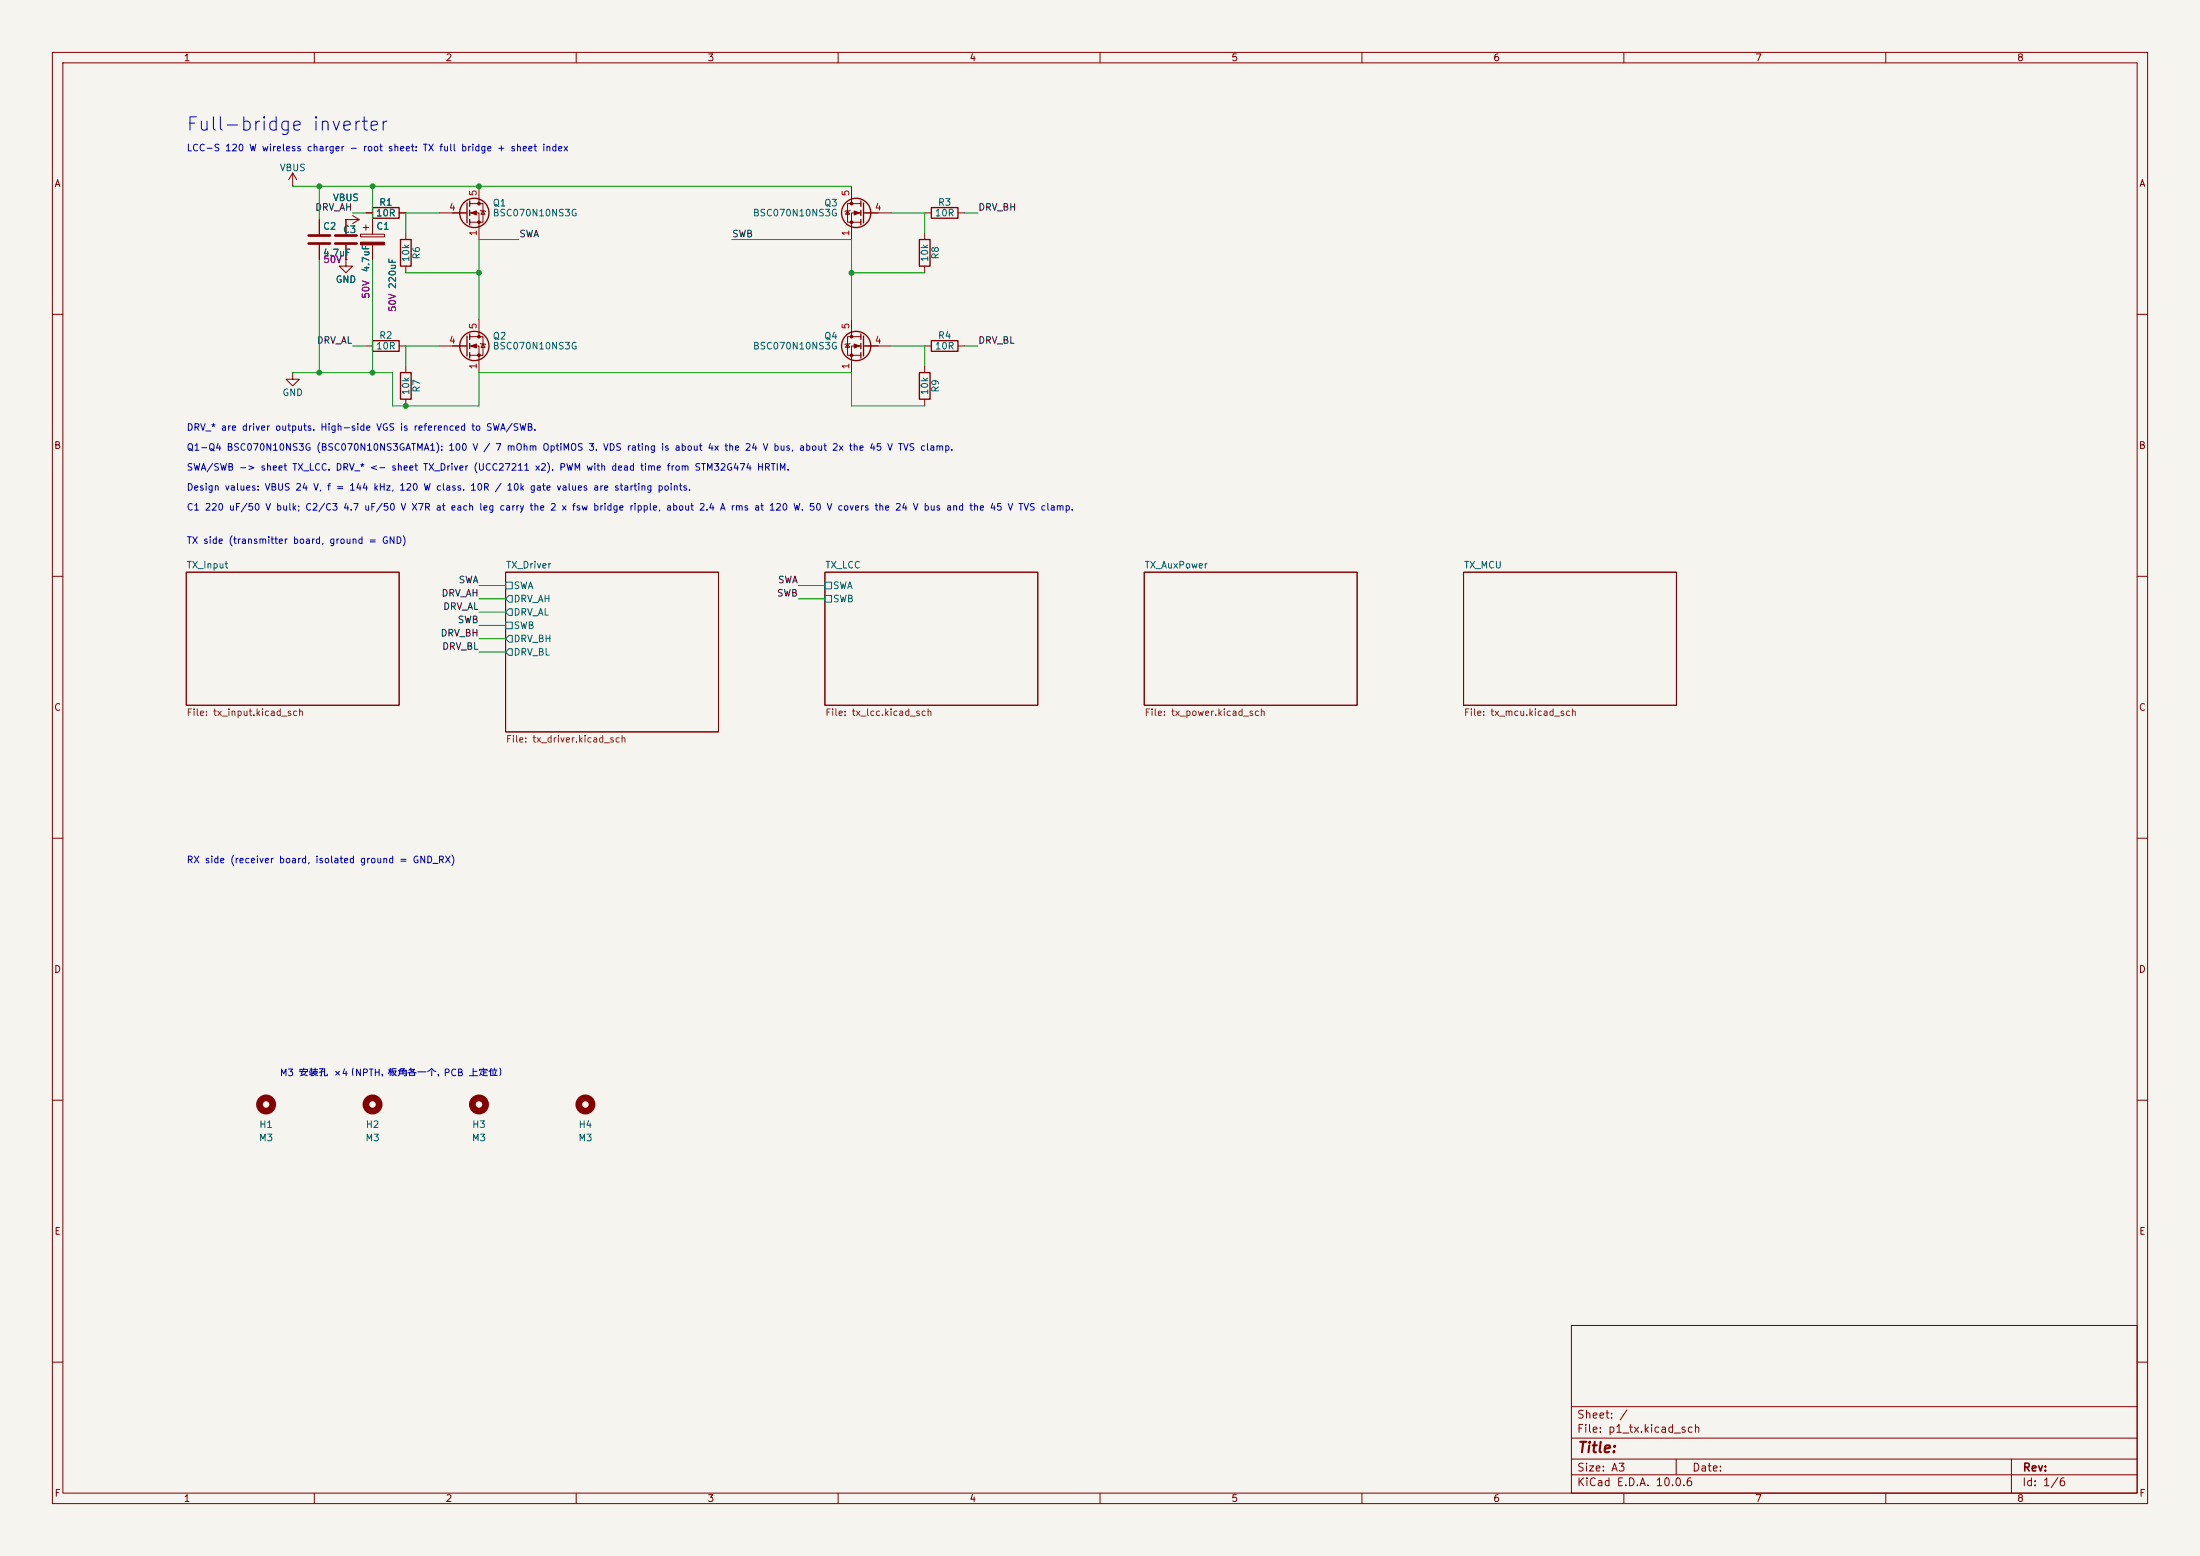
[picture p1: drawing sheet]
<svg xmlns="http://www.w3.org/2000/svg" width="420mm" height="297mm" viewBox="0 0 420 297" stroke-linecap="round" stroke-linejoin="round" font-family="sans-serif">
<path d="M0 0h420v297h-420z" fill="#f5f4ef" stroke="#f5f4ef" stroke-width=".19"/>
<g fill="none" stroke="#840000" stroke-width=".19">
<path d="M10 10h400v277h-400zM12 12h396v273h-396zM60 10v2M110 10v2M160 10v2M210 10v2M260 10v2M310 10v2M360 10v2M55.9 35.6h.1M55.9 33l-.8 1.3M55.9 33l.7 1.3"/>
<path d="M55.9 33v2.6M89.7 38.9h2.5v3.5h-2.5M91.4 35.6v3.3M162.6 35.6v3.3M164.3 38.9h-2.5v3.5h2.5M61 41.9v2.8M61 46.7v2.8M66 41.9h.1M66 49.5v1.3h1.3l-1.3 1.3-1.2-1.3h1.2M66 49.5h.1M66 41.9h2.6M66 41.9v2.8"/>
<path d="M66 46.7v2.8M67.3 41.1l1.3 .8M68.6 41.9l-1.3 .8M68.8 44.7h4.6v.5h-4.6zM69.3 43.4h1.1M69.8 40.6h1.3M69.8 42.9v1M71.1 41.9v2.8M71.1 46.7v2.8M76.2 40.6h1.3M77.5 44.5v1.2M77.5 50.8v1.3"/>
<path d="M83.8 40.6h5.4M89.7 40.6h1.7v5.1M91.7 40.1l1 .3M92.2 40.3l.4 .6h-.8zM161.8 40.3l.4 .6h-.8zM162.3 40.1l-1 .3M164.3 40.6h-1.7v5.1M164.8 40.6h5.4M176.5 40.6h1.3M176.5 44.5v1.2M176.5 50.8v1.3M182.9 40.6h1.2"/>
<path d="M10 60h2M55.9 71.1v1.3h1.2l-1.2 1.3-1.3-1.3h1.3M55.9 71.1h.1M69.8 66h1.3M76.2 66h1.3M77.5 69.9v1.2M77.5 76.2v1.3M83.8 66h5.4M89.7 64.3h2.5v3.5h-2.5M89.7 66h1.7v5.1M91.4 61v3.3M91.7 65.5l1 .3"/>
<path d="M92.2 65.7l.4 .6h-.8zM161.8 65.7l.4 .6h-.8zM162.3 65.5l-1 .3M162.6 61v3.3M164.3 64.3h-2.5v3.5h2.5M164.3 66h-1.7v5.1M164.8 66h5.4M176.5 66h1.3M176.5 69.9v1.2M176.5 76.2v1.3M182.9 66h1.2M408 60h2"/>
<path d="M10 110h2M35.6 109.2h40.6v25.4h-40.6zM96.5 109.2h40.7v30.5h-40.7zM157.5 109.2h40.6v25.4h-40.6zM218.4 109.2h40.7v25.4h-40.7zM279.4 109.2h40.6v25.4h-40.6zM408 110h2M10 160h2M408 160h2M10 210h2M408 210h2M300 253h108v32h-108z"/>
<path d="M10 260h2M300 278.5h108M300 274.5h108M300 268.5h108M320 278.5v3M384 278.5v6.5M408 260h2M60 285v2M110 285v2M160 285v2M210 285v2M260 285v2"/>
<path d="M300 281.5h108M310 285v2M360 285v2"/>
</g>
<path d="M96.5 111.1h1.3v1.3h-1.3zM96.5 118.7h1.3v1.3h-1.3zM97.2 113.7h.6v1.2h-.6l-.7-.6zM97.2 116.2h.6v1.3h-.6l-.7-.7zM157.5 111.1h1.2v1.3h-1.2zM157.5 113.7h1.2v1.2h-1.2zM97.2 121.3h.6v1.3h-.6l-.7-.7zM97.2 123.8h.6v1.3h-.6l-.7-.6z" fill="none" stroke="#006464" stroke-width=".19"/>
<g fill="none" stroke="#840000" stroke-width=".25">
<path d="M71.1 39.6h5.1v2.1h-5.1zM89.2 38.7v3.8M89.7 38.4v1M164.3 38.4v1M164.8 38.7v3.8M177.8 39.6h5.1v2.1h-5.1zM76.5 45.7h2v5.1h-2zM89.7 40.1v1M89.7 41.9v1M164.3 40.1v1M164.3 41.9v1M175.5 45.7h2v5.1h-2z"/>
<path d="M71.1 65h5.1v2.1h-5.1zM76.5 71.1h2v5.1h-2zM89.2 64.1v3.8M89.7 63.8v1M89.7 65.5v1M89.7 67.3v1M164.3 63.8v1M164.3 65.5v1M164.3 67.3v1M164.8 64.1v3.8M175.5 71.1h2v5.1h-2zM177.8 65h5.1v2.1h-5.1z"/>
<circle cx="90.6" cy="40.6" r="2.79"/>
<circle cx="163.4" cy="40.6" r="2.79"/>
<circle cx="90.6" cy="66" r="2.79"/>
<circle cx="163.4" cy="66" r="2.79"/>
</g>
<g fill="#840000" stroke="#840000" stroke-width=".19">
<path d="M163.1 65.7l1 .3-1 .4z"/>
<path d="M163.1 40.3l1 .3-1 .4z"/>
<path d="M68.8 46.2h4.6v.5h-4.6z"/>
<path d="M89.9 66l1-.3v.7z"/>
<path d="M89.9 40.6l1-.3v.7z"/>
<circle cx="162.6" cy="64.3" r=".25"/>
<circle cx="162.6" cy="67.8" r=".25"/>
<circle cx="162.6" cy="38.9" r=".25"/>
<circle cx="162.6" cy="42.4" r=".25"/>
<circle cx="91.4" cy="64.3" r=".25"/>
<circle cx="91.4" cy="67.8" r=".25"/>
<circle cx="91.4" cy="38.9" r=".25"/>
<circle cx="91.4" cy="42.4" r=".25"/>
</g>
<g fill="none" stroke="#840000" stroke-width="1.3">
<circle cx="50.8" cy="210.8" r="1.27"/>
<circle cx="71.1" cy="210.8" r="1.27"/>
<circle cx="91.4" cy="210.8" r="1.27"/>
<circle cx="111.8" cy="210.8" r="1.27"/>
</g>
<path d="M58.9 45h4.1M58.9 46.5h4.1M64 45h4.1M64 46.5h4.1" fill="none" stroke="#840000" stroke-width=".51"/>
<g fill="none" stroke="#009600" stroke-width=".19">
<path d="M55.9 35.6h106.7M61 35.6v6.3M71.1 35.6v6.3M61 49.5v21.6M67.3 40.6h2.5M71.1 49.5v21.6M77.5 52.1h13.9M83.8 40.6h-6.3v3.9M99.1 45.7h-7.7v15.3M139.7 45.7h22.9v15.3M162.6 52.1h13.9M170.2 40.6h6.3v3.9"/>
<path d="M184.1 40.6h2.6M55.9 71.1h19v6.4h16.5v-6.4h71.2v6.4h13.9M67.3 66h2.5M83.8 66h-6.3v3.9M170.2 66h6.3v3.9M184.1 66h2.6M91.4 114.3h5.1M91.4 111.8h5.1M91.4 116.8h5.1M91.4 119.4h5.1M152.4 114.3h5.1M152.4 111.8h5.1"/>
<path d="M91.4 121.9h5.1M91.4 124.5h5.1"/>
</g>
<g fill="#009600" stroke="#009600" stroke-width=".19">
<circle cx="61" cy="71.1" r=".46"/>
<circle cx="61" cy="35.6" r=".46"/>
<circle cx="71.1" cy="35.6" r=".46"/>
<circle cx="91.4" cy="35.6" r=".46"/>
<circle cx="162.6" cy="52.1" r=".46"/>
<circle cx="91.4" cy="52.1" r=".46"/>
<circle cx="71.1" cy="71.1" r=".46"/>
<circle cx="77.5" cy="77.5" r=".46"/>
</g>
<text font-size="2.5" fill="#0000c2" x="35.4" y="25.6">Full-bridge inverter</text>
<text font-size="2" fill="#840000" x="301" y="277.8">Title:</text>
<g font-size="1.5" fill="#840000">
<text x="300.9" y="273.8">File: p1_tx.kicad_sch</text>
<text x="300.9" y="271.1">Sheet: /</text>
<text x="300.9" y="281.2">Size: A3</text>
<text x="322.9" y="281.2">Date:</text>
<text x="386" y="281.2">Rev:</text>
<text x="300.9" y="284">KiCad E.D.A. 10.0.6</text>
<text x="385.9" y="284">Id: 1/6</text>
</g>
<g font-size="1.3" fill="#840000">
<text x="35" y="12">1</text>
<text x="85" y="12">2</text>
<text x="135" y="12">3</text>
<text x="185" y="12">4</text>
<text x="235" y="12">5</text>
<text x="285" y="12">6</text>
<text x="335" y="12">7</text>
<text x="385" y="12">8</text>
<text x="10.3" y="36">A</text>
<text x="408.3" y="36">A</text>
<text x="10.2" y="86">B</text>
<text x="408.2" y="86">B</text>
<text x="10.2" y="136">C</text>
<text x="408.2" y="136">C</text>
<text x="10.2" y="186">D</text>
<text x="408.2" y="186">D</text>
<text x="10.3" y="236">E</text>
<text x="408.3" y="236">E</text>
<text x="10.3" y="286">F</text>
<text x="35" y="287">1</text>
<text x="85" y="287">2</text>
<text x="135" y="287">3</text>
<text x="185" y="287">4</text>
<text x="235" y="287">5</text>
<text x="285" y="287">6</text>
<text x="335" y="287">7</text>
<text x="385" y="287">8</text>
<text x="408.3" y="286">F</text>
</g>
<g font-size="1.3" fill="#0000c2">
<text x="35.5" y="29.2">LCC-S 120 W wireless charger - root sheet: TX full bridge + sheet index</text>
<text x="35.5" y="82.5">DRV_* are driver outputs. High-side VGS is referenced to SWA/SWB.</text>
<text x="35.5" y="86.3">Q1-Q4 BSC070N10NS3G (BSC070N10NS3GATMA1): 100 V / 7 mOhm OptiMOS 3. VDS rating is about 4x the 24 V bus, about 2x the 45 V TVS clamp.</text>
<text x="35.5" y="90.1">SWA/SWB -&gt; sheet TX_LCC. DRV_* &lt;- sheet TX_Driver (UCC27211 x2). PWM with dead time from STM32G474 HRTIM.</text>
<text x="35.5" y="94">Design values: VBUS 24 V, f = 144 kHz, 120 W class. 10R / 10k gate values are starting points.</text>
<text x="35.5" y="97.8">C1 220 uF/50 V bulk; C2/C3 4.7 uF/50 V X7R at each leg carry the 2 x fsw bridge ripple, about 2.4 A rms at 120 W. 50 V covers the 24 V bus and the 45 V TVS clamp.</text>
<text x="35.5" y="104.1">TX side (transmitter board, ground = GND)</text>
<text x="35.5" y="165.1">RX side (receiver board, isolated ground = GND_RX)</text>
<text x="53.3" y="205.7">M3 安装孔 ×4（NPTH，板角各一个，PCB 上定位）</text>
</g>
<g font-size="1.3" fill="#006464">
<text x="53.3" y="33">VBUS</text>
<text x="63.5" y="38.7">VBUS</text>
<text x="71.7" y="41.6">10R</text>
<text x="72.3" y="39.6">R1</text>
<text x="94" y="39.7">Q1</text>
<text x="94" y="41.6">BSC070N10NS3G</text>
<text x="143.6" y="41.6">BSC070N10NS3G</text>
<text x="157.2" y="39.7">Q3</text>
<text x="178.4" y="41.6">10R</text>
<text x="179" y="39.6">R3</text>
<text x="61.6" y="44.1">C2</text>
<text x="65.4" y="44.8">C3</text>
<text x="71.7" y="44.1">C1</text>
<text x="61.6" y="49.2">4.7uF</text>
<text x="70.8" y="52.1" transform="rotate(-90 70.8 52.1)">4.7uF</text>
<text x="78.4" y="50.1" transform="rotate(-90 78.4 50.1)">10k</text>
<text x="80.5" y="49.6" transform="rotate(-90 80.5 49.6)">R6</text>
<text x="177.5" y="50.1" transform="rotate(-90 177.5 50.1)">10k</text>
<text x="179.5" y="49.6" transform="rotate(-90 179.5 49.6)">R8</text>
<text x="64" y="54.3">GND</text>
<text x="72.3" y="65">R2</text>
<text x="94" y="65.1">Q2</text>
<text x="157.2" y="65.1">Q4</text>
<text x="179" y="65">R4</text>
<text x="71.7" y="67">10R</text>
<text x="94" y="67">BSC070N10NS3G</text>
<text x="143.6" y="67">BSC070N10NS3G</text>
<text x="178.4" y="67">10R</text>
<text x="53.8" y="75.9">GND</text>
<text x="78.4" y="75.5" transform="rotate(-90 78.4 75.5)">10k</text>
<text x="80.5" y="75" transform="rotate(-90 80.5 75)">R7</text>
<text x="177.5" y="75.5" transform="rotate(-90 177.5 75.5)">10k</text>
<text x="179.5" y="75" transform="rotate(-90 179.5 75)">R9</text>
<text x="35.5" y="108.8">TX_Input</text>
<text x="96.5" y="108.8">TX_Driver</text>
<text x="98" y="112.7">SWA</text>
<text x="157.5" y="108.8">TX_LCC</text>
<text x="158.9" y="112.7">SWA</text>
<text x="218.4" y="108.8">TX_AuxPower</text>
<text x="279.4" y="108.8">TX_MCU</text>
<text x="98" y="115.3">DRV_AH</text>
<text x="98" y="117.8">DRV_AL</text>
<text x="158.9" y="115.3">SWB</text>
<text x="98" y="120.3">SWB</text>
<text x="98" y="122.9">DRV_BH</text>
<text x="98" y="125.4">DRV_BL</text>
<text x="49.4" y="215.6">H1</text>
<text x="69.7" y="215.6">H2</text>
<text x="90" y="215.6">H3</text>
<text x="110.4" y="215.6">H4</text>
<text x="49.3" y="218.1">M3</text>
<text x="69.7" y="218.1">M3</text>
<text x="90" y="218.1">M3</text>
<text x="110.3" y="218.1">M3</text>
</g>
<g font-size="1.3" fill="#0f0f0f">
<text x="60.1" y="40.5">DRV_AH</text>
<text x="186.7" y="40.5">DRV_BH</text>
<text x="99" y="45.6">SWA</text>
<text x="139.7" y="45.6">SWB</text>
<text x="60.4" y="65.9">DRV_AL</text>
<text x="186.7" y="65.9">DRV_BL</text>
<text x="87.5" y="111.6">SWA</text>
<text x="148.4" y="111.6">SWA</text>
<text x="84.2" y="114.2">DRV_AH</text>
<text x="84.5" y="116.7">DRV_AL</text>
<text x="87.3" y="119.3">SWB</text>
<text x="148.2" y="114.2">SWB</text>
<text x="84" y="121.8">DRV_BH</text>
<text x="84.3" y="124.3">DRV_BL</text>
</g>
<g font-size="1.3" fill="#a90000">
<text x="85.6" y="40.5">4</text>
<text x="91.3" y="37.6" transform="rotate(-90 91.3 37.6)">5</text>
<text x="162.4" y="37.6" transform="rotate(-90 162.4 37.6)">5</text>
<text x="166.9" y="40.5">4</text>
<text x="91.3" y="45.2" transform="rotate(-90 91.3 45.2)">1</text>
<text x="162.4" y="45.2" transform="rotate(-90 162.4 45.2)">1</text>
<text x="85.6" y="65.9">4</text>
<text x="91.3" y="63" transform="rotate(-90 91.3 63)">5</text>
<text x="162.4" y="63" transform="rotate(-90 162.4 63)">5</text>
<text x="166.9" y="65.9">4</text>
<text x="91.3" y="70.6" transform="rotate(-90 91.3 70.6)">1</text>
<text x="162.4" y="70.6" transform="rotate(-90 162.4 70.6)">1</text>
</g>
<g font-size="1.3" fill="#840084">
<text x="61.6" y="50.5">50V</text>
<text x="70.8" y="57.1" transform="rotate(-90 70.8 57.1)">50V</text>
<text x="75.9" y="59.7" transform="rotate(-90 75.9 59.7)">50V 220uF</text>
</g>
<g font-size="1.3" fill="#725600">
<text x="35.5" y="137">File: tx_input.kicad_sch</text>
<text x="157.5" y="137">File: tx_lcc.kicad_sch</text>
<text x="218.4" y="137">File: tx_power.kicad_sch</text>
<text x="279.4" y="137">File: tx_mcu.kicad_sch</text>
<text x="96.5" y="142">File: tx_driver.kicad_sch</text>
</g>
</svg>
